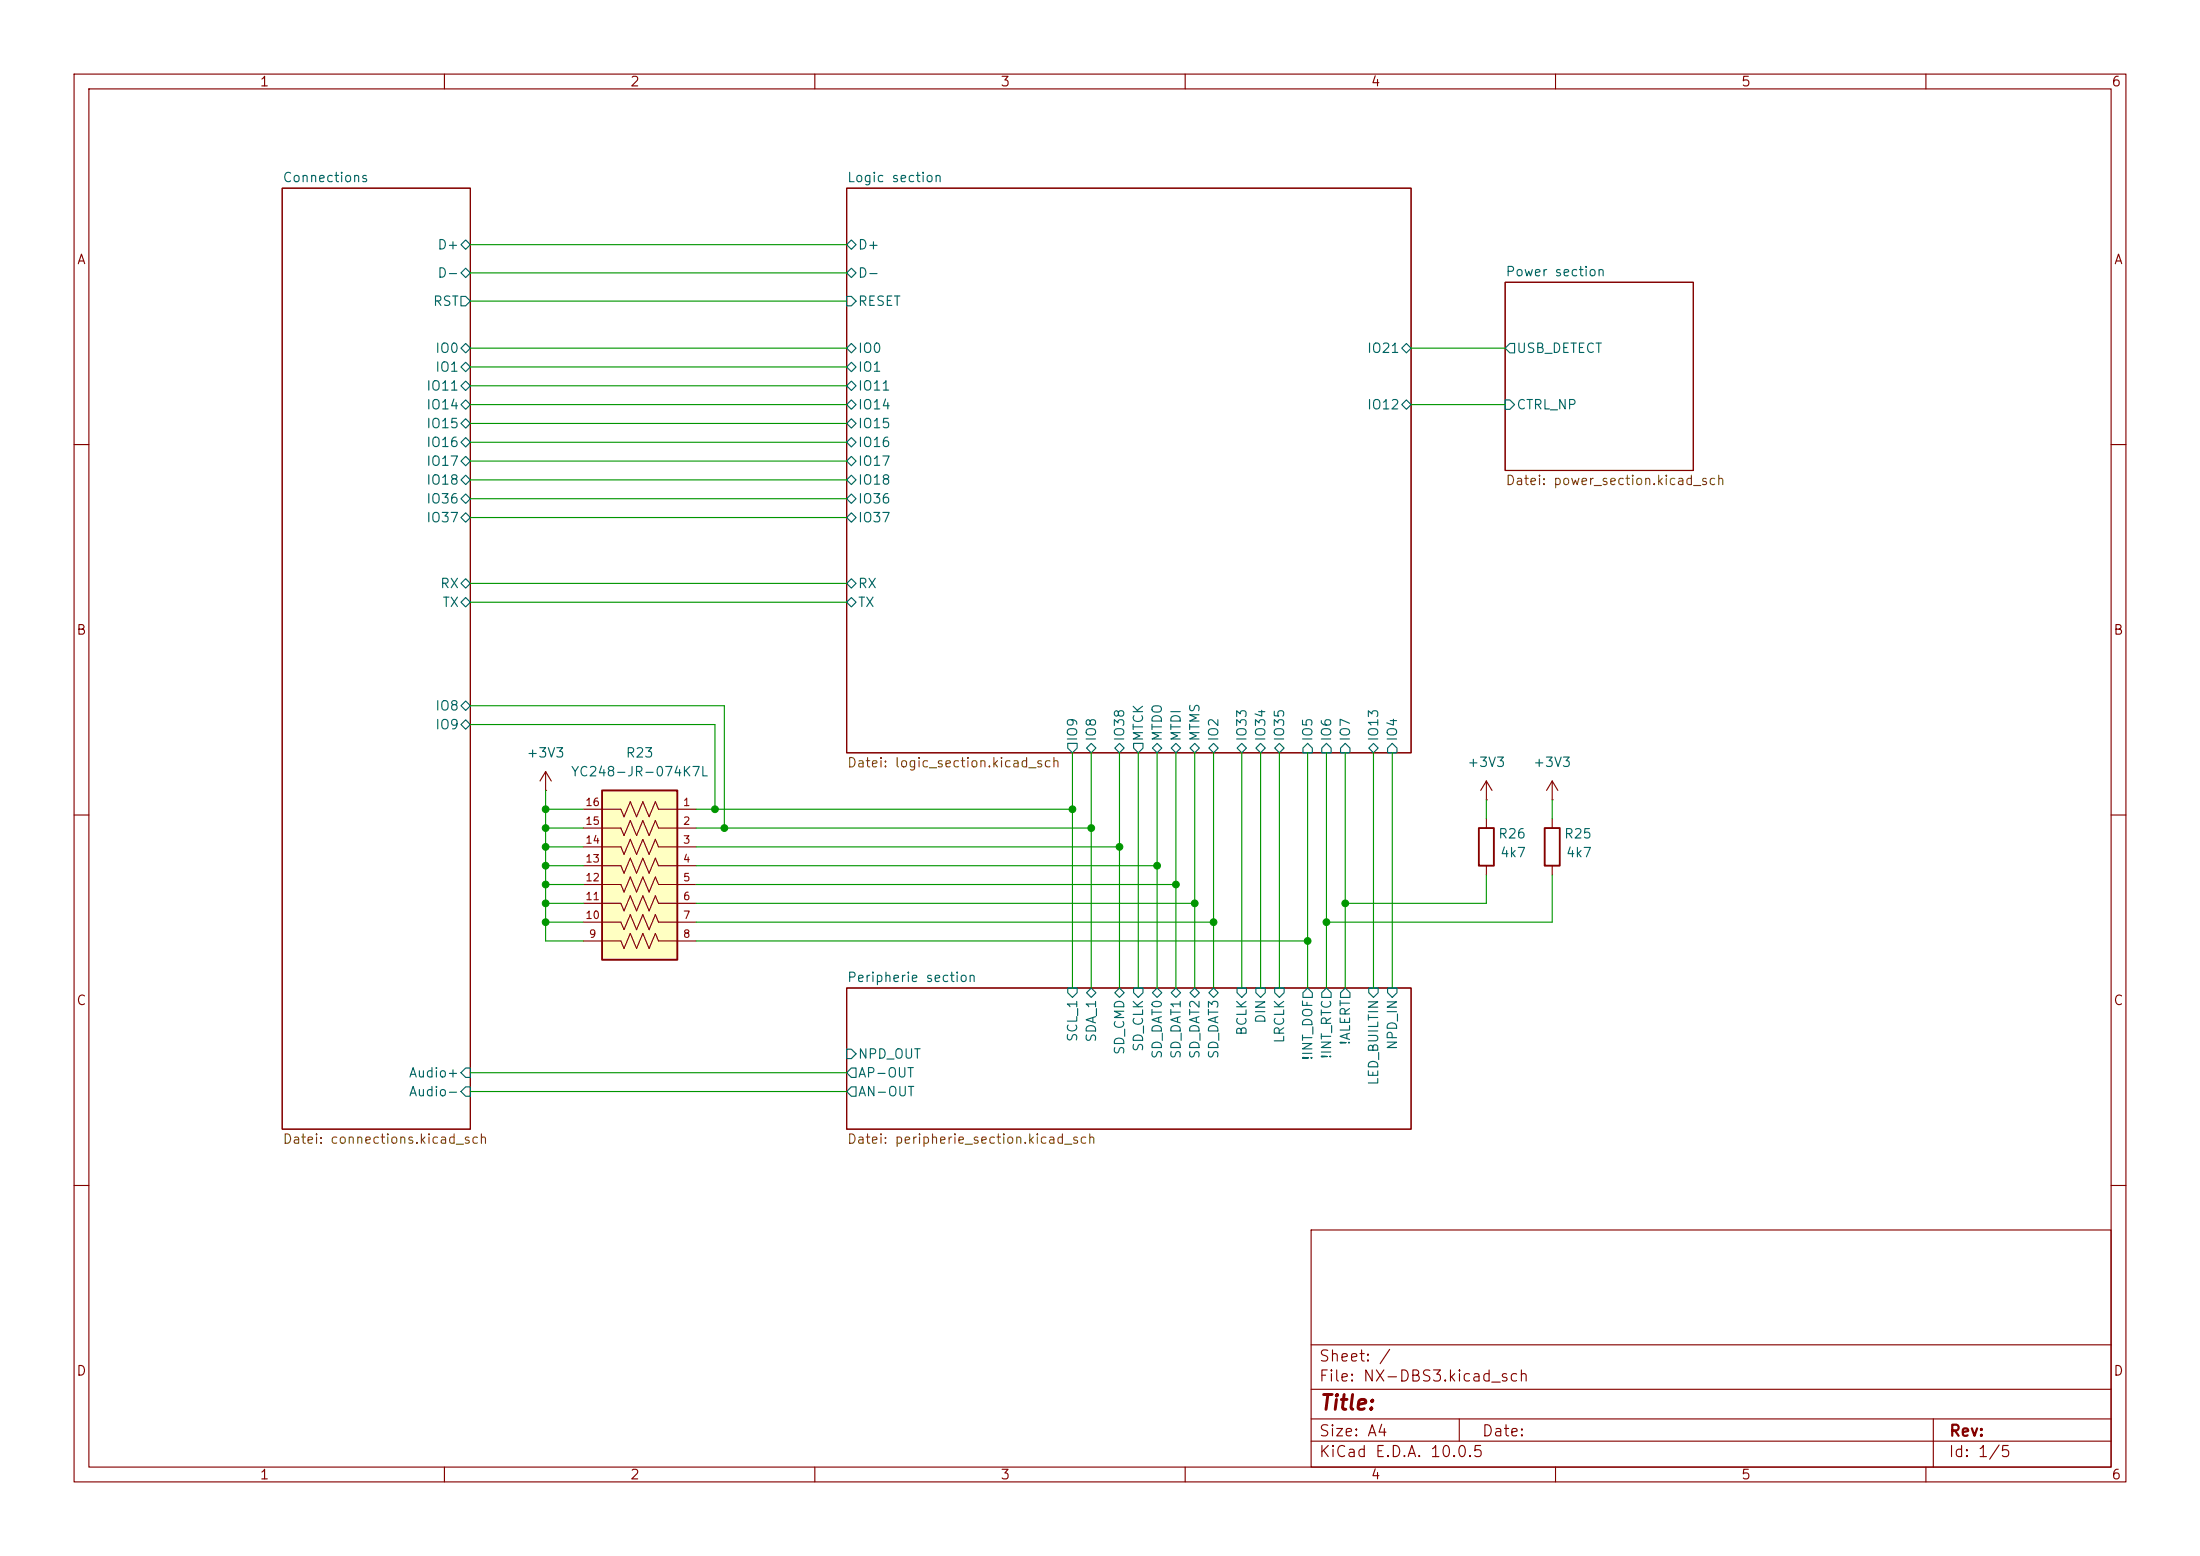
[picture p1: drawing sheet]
(kicad_sch
 (version 20260306)
 (generator "eeschema")
 (generator_version "10.0")
 (paper "A4")
 (lib_symbols
  (symbol "Device:R"
   (pin_numbers (hide yes))
   (pin_names
    (offset 0)) (exclude_from_sim no) (in_bom yes) (on_board yes)
   (in_pos_files yes)
   (duplicate_pin_numbers_are_jumpers no)
   (property "Reference" "R" (at 2.032 0 90) (show_name no) (do_not_autoplace no) (effects (font (size 1.27 1.27))))
   (property "Value" "R" (at 0 0 90) (show_name no) (do_not_autoplace no) (effects (font (size 1.27 1.27))))
   (property "Footprint" "" (at -1.778 0 90) (show_name no) (do_not_autoplace no) (hide yes) (effects (font (size 1.27 1.27))))
   (property "Datasheet" "" (at 0 0 0) (show_name no) (do_not_autoplace no) (hide yes) (effects (font (size 1.27 1.27))))
   (property "Description" "Resistor" (at 0 0 0) (show_name no) (do_not_autoplace no) (hide yes) (effects (font (size 1.27 1.27))))
   (symbol "R_0_1"
    (rectangle (start -1.016 -2.54) (end 1.016 2.54) (stroke (width 0.254) (type default)) (fill (type none))))
   (symbol "R_1_1"
    (pin passive line (at 0 3.81 270) (length 1.27) (name "" (effects (font (size 1.27 1.27)))) (number "1" (effects (font (size 1.27 1.27)))))
    (pin passive line (at 0 -3.81 90) (length 1.27) (name "" (effects (font (size 1.27 1.27)))) (number "2" (effects (font (size 1.27 1.27))))))
   (embedded_fonts no))
  (symbol "YC248-JR-074K7L:YC248-JR-074K7L"
   (pin_names
    (offset 1.016)) (exclude_from_sim no) (in_bom yes) (on_board yes)
   (in_pos_files yes)
   (duplicate_pin_numbers_are_jumpers no)
   (property "Reference" "R" (at -5.08 10.922 0) (show_name no) (do_not_autoplace no) (effects (font (size 1.27 1.27)) (justify left bottom)))
   (property "Value" "YC248-JR-074K7L" (at -5.08 -15.24 0) (show_name no) (do_not_autoplace no) (effects (font (size 1.27 1.27)) (justify left bottom)))
   (property "Footprint" "YC248-JR-074K7L:RESCAXS50P400X160X55-16N" (at 0 0 0) (show_name no) (do_not_autoplace no) (hide yes) (effects (font (size 1.27 1.27)) (justify bottom)))
   (property "Datasheet" "" (at 0 0 0) (show_name no) (do_not_autoplace no) (hide yes) (effects (font (size 1.27 1.27))))
   (property "Description" "4.7k Ohm ±5% 62.5mW Power Per Element Isolated 8 Resistor Network/Array ±200ppm/°C 1606, Convex, Long Side Terminals" (at 0 0 0) (show_name no) (do_not_autoplace no) (hide yes) (effects (font (size 1.27 1.27)) (justify bottom)))
   (property "MF" "Yageo" (at 0 0 0) (show_name no) (do_not_autoplace no) (hide yes) (effects (font (size 1.27 1.27)) (justify bottom)))
   (property "MAXIMUM_PACKAGE_HEIGHT" "0.55mm" (at 0 0 0) (show_name no) (do_not_autoplace no) (hide yes) (effects (font (size 1.27 1.27)) (justify bottom)))
   (property "CREATOR" "ASHISH" (at 0 0 0) (show_name no) (do_not_autoplace no) (hide yes) (effects (font (size 1.27 1.27)) (justify bottom)))
   (property "Price" "None" (at 0 0 0) (show_name no) (do_not_autoplace no) (hide yes) (effects (font (size 1.27 1.27)) (justify bottom)))
   (property "Package" "SMD-16 Yageo" (at 0 0 0) (show_name no) (do_not_autoplace no) (hide yes) (effects (font (size 1.27 1.27)) (justify bottom)))
   (property "Check_prices" "https://www.snapeda.com/parts/YC248-JR-074K7L/Yageo/view-part/?ref=eda" (at 0 0 0) (show_name no) (do_not_autoplace no) (hide yes) (effects (font (size 1.27 1.27)) (justify bottom)))
   (property "STANDARD" "IPC-7351B" (at 0 0 0) (show_name no) (do_not_autoplace no) (hide yes) (effects (font (size 1.27 1.27)) (justify bottom)))
   (property "PARTREV" "V1.0" (at 0 0 0) (show_name no) (do_not_autoplace no) (hide yes) (effects (font (size 1.27 1.27)) (justify bottom)))
   (property "VERIFIER" "" (at 0 0 0) (show_name no) (do_not_autoplace no) (hide yes) (effects (font (size 1.27 1.27)) (justify bottom)))
   (property "SnapEDA_Link" "https://www.snapeda.com/parts/YC248-JR-074K7L/Yageo/view-part/?ref=snap" (at 0 0 0) (show_name no) (do_not_autoplace no) (hide yes) (effects (font (size 1.27 1.27)) (justify bottom)))
   (property "MP" "YC248-JR-074K7L" (at 0 0 0) (show_name no) (do_not_autoplace no) (hide yes) (effects (font (size 1.27 1.27)) (justify bottom)))
   (property "Purchase-URL" "https://www.snapeda.com/api/url_track_click_mouser/?unipart_id=1382227&manufacturer=Yageo&part_name=YC248-JR-074K7L&search_term=yc248-jr-074k7l" (at 0 0 0) (show_name no) (do_not_autoplace no) (hide yes) (effects (font (size 1.27 1.27)) (justify bottom)))
   (property "Availability" "In Stock" (at 0 0 0) (show_name no) (do_not_autoplace no) (hide yes) (effects (font (size 1.27 1.27)) (justify bottom)))
   (property "MANUFACTURER" "Yageo" (at 0 0 0) (show_name no) (do_not_autoplace no) (hide yes) (effects (font (size 1.27 1.27)) (justify bottom)))
   (symbol "YC248-JR-074K7L_0_0"
    (polyline (pts (xy -5.08 7.62) (xy -2.54 7.62)) (stroke (width 0.1524) (type default)) (fill (type none)))
    (polyline (pts (xy -5.08 5.08) (xy -2.54 5.08)) (stroke (width 0.1524) (type default)) (fill (type none)))
    (polyline (pts (xy -5.08 2.54) (xy -2.54 2.54)) (stroke (width 0.1524) (type default)) (fill (type none)))
    (polyline (pts (xy -5.08 0) (xy -2.54 0)) (stroke (width 0.1524) (type default)) (fill (type none)))
    (polyline (pts (xy -5.08 -2.54) (xy -2.54 -2.54)) (stroke (width 0.1524) (type default)) (fill (type none)))
    (polyline (pts (xy -5.08 -5.08) (xy -2.54 -5.08)) (stroke (width 0.1524) (type default)) (fill (type none)))
    (polyline (pts (xy -5.08 -7.62) (xy -2.54 -7.62)) (stroke (width 0.1524) (type default)) (fill (type none)))
    (polyline (pts (xy -5.08 -10.16) (xy -2.54 -10.16)) (stroke (width 0.1524) (type default)) (fill (type none)))
    (rectangle (start -5.08 -12.7) (end 5.08 10.16) (stroke (width 0.254) (type default)) (fill (type background)))
    (polyline (pts (xy -2.54 7.62) (xy -2.1167 8.636)) (stroke (width 0.152) (type default)) (fill (type none)))
    (polyline (pts (xy -2.54 5.08) (xy -2.1167 6.096)) (stroke (width 0.152) (type default)) (fill (type none)))
    (polyline (pts (xy -2.54 2.54) (xy -2.1167 3.556)) (stroke (width 0.152) (type default)) (fill (type none)))
    (polyline (pts (xy -2.54 0) (xy -2.1167 1.016)) (stroke (width 0.152) (type default)) (fill (type none)))
    (polyline (pts (xy -2.54 -2.54) (xy -2.1167 -1.524)) (stroke (width 0.152) (type default)) (fill (type none)))
    (polyline (pts (xy -2.54 -5.08) (xy -2.1167 -4.064)) (stroke (width 0.152) (type default)) (fill (type none)))
    (polyline (pts (xy -2.54 -7.62) (xy -2.1167 -6.604)) (stroke (width 0.152) (type default)) (fill (type none)))
    (polyline (pts (xy -2.54 -10.16) (xy -2.1167 -9.144)) (stroke (width 0.152) (type default)) (fill (type none)))
    (polyline (pts (xy -2.1167 8.636) (xy -1.27 6.604)) (stroke (width 0.152) (type default)) (fill (type none)))
    (polyline (pts (xy -2.1167 6.096) (xy -1.27 4.064)) (stroke (width 0.152) (type default)) (fill (type none)))
    (polyline (pts (xy -2.1167 3.556) (xy -1.27 1.524)) (stroke (width 0.152) (type default)) (fill (type none)))
    (polyline (pts (xy -2.1167 1.016) (xy -1.27 -1.016)) (stroke (width 0.152) (type default)) (fill (type none)))
    (polyline (pts (xy -2.1167 -1.524) (xy -1.27 -3.556)) (stroke (width 0.152) (type default)) (fill (type none)))
    (polyline (pts (xy -2.1167 -4.064) (xy -1.27 -6.096)) (stroke (width 0.152) (type default)) (fill (type none)))
    (polyline (pts (xy -2.1167 -6.604) (xy -1.27 -8.636)) (stroke (width 0.152) (type default)) (fill (type none)))
    (polyline (pts (xy -2.1167 -9.144) (xy -1.27 -11.176)) (stroke (width 0.152) (type default)) (fill (type none)))
    (polyline (pts (xy -1.27 6.604) (xy -0.4233 8.636)) (stroke (width 0.152) (type default)) (fill (type none)))
    (polyline (pts (xy -1.27 4.064) (xy -0.4233 6.096)) (stroke (width 0.152) (type default)) (fill (type none)))
    (polyline (pts (xy -1.27 1.524) (xy -0.4233 3.556)) (stroke (width 0.152) (type default)) (fill (type none)))
    (polyline (pts (xy -1.27 -1.016) (xy -0.4233 1.016)) (stroke (width 0.152) (type default)) (fill (type none)))
    (polyline (pts (xy -1.27 -3.556) (xy -0.4233 -1.524)) (stroke (width 0.152) (type default)) (fill (type none)))
    (polyline (pts (xy -1.27 -6.096) (xy -0.4233 -4.064)) (stroke (width 0.152) (type default)) (fill (type none)))
    (polyline (pts (xy -1.27 -8.636) (xy -0.4233 -6.604)) (stroke (width 0.152) (type default)) (fill (type none)))
    (polyline (pts (xy -1.27 -11.176) (xy -0.4233 -9.144)) (stroke (width 0.152) (type default)) (fill (type none)))
    (polyline (pts (xy -0.4233 8.636) (xy 0.4233 6.604)) (stroke (width 0.152) (type default)) (fill (type none)))
    (polyline (pts (xy -0.4233 6.096) (xy 0.4233 4.064)) (stroke (width 0.152) (type default)) (fill (type none)))
    (polyline (pts (xy -0.4233 3.556) (xy 0.4233 1.524)) (stroke (width 0.152) (type default)) (fill (type none)))
    (polyline (pts (xy -0.4233 1.016) (xy 0.4233 -1.016)) (stroke (width 0.152) (type default)) (fill (type none)))
    (polyline (pts (xy -0.4233 -1.524) (xy 0.4233 -3.556)) (stroke (width 0.152) (type default)) (fill (type none)))
    (polyline (pts (xy -0.4233 -4.064) (xy 0.4233 -6.096)) (stroke (width 0.152) (type default)) (fill (type none)))
    (polyline (pts (xy -0.4233 -6.604) (xy 0.4233 -8.636)) (stroke (width 0.152) (type default)) (fill (type none)))
    (polyline (pts (xy -0.4233 -9.144) (xy 0.4233 -11.176)) (stroke (width 0.152) (type default)) (fill (type none)))
    (polyline (pts (xy 0.4233 6.604) (xy 1.27 8.636)) (stroke (width 0.152) (type default)) (fill (type none)))
    (polyline (pts (xy 0.4233 4.064) (xy 1.27 6.096)) (stroke (width 0.152) (type default)) (fill (type none)))
    (polyline (pts (xy 0.4233 1.524) (xy 1.27 3.556)) (stroke (width 0.152) (type default)) (fill (type none)))
    (polyline (pts (xy 0.4233 -1.016) (xy 1.27 1.016)) (stroke (width 0.152) (type default)) (fill (type none)))
    (polyline (pts (xy 0.4233 -3.556) (xy 1.27 -1.524)) (stroke (width 0.152) (type default)) (fill (type none)))
    (polyline (pts (xy 0.4233 -6.096) (xy 1.27 -4.064)) (stroke (width 0.152) (type default)) (fill (type none)))
    (polyline (pts (xy 0.4233 -8.636) (xy 1.27 -6.604)) (stroke (width 0.152) (type default)) (fill (type none)))
    (polyline (pts (xy 0.4233 -11.176) (xy 1.27 -9.144)) (stroke (width 0.152) (type default)) (fill (type none)))
    (polyline (pts (xy 1.27 8.636) (xy 2.1167 6.604)) (stroke (width 0.152) (type default)) (fill (type none)))
    (polyline (pts (xy 1.27 6.096) (xy 2.1167 4.064)) (stroke (width 0.152) (type default)) (fill (type none)))
    (polyline (pts (xy 1.27 3.556) (xy 2.1167 1.524)) (stroke (width 0.152) (type default)) (fill (type none)))
    (polyline (pts (xy 1.27 1.016) (xy 2.1167 -1.016)) (stroke (width 0.152) (type default)) (fill (type none)))
    (polyline (pts (xy 1.27 -1.524) (xy 2.1167 -3.556)) (stroke (width 0.152) (type default)) (fill (type none)))
    (polyline (pts (xy 1.27 -4.064) (xy 2.1167 -6.096)) (stroke (width 0.152) (type default)) (fill (type none)))
    (polyline (pts (xy 1.27 -6.604) (xy 2.1167 -8.636)) (stroke (width 0.152) (type default)) (fill (type none)))
    (polyline (pts (xy 1.27 -9.144) (xy 2.1167 -11.176)) (stroke (width 0.152) (type default)) (fill (type none)))
    (polyline (pts (xy 2.54 7.62) (xy 2.1167 6.604)) (stroke (width 0.152) (type default)) (fill (type none)))
    (polyline (pts (xy 2.54 7.62) (xy 5.08 7.62)) (stroke (width 0.1524) (type default)) (fill (type none)))
    (polyline (pts (xy 2.54 5.08) (xy 2.1167 4.064)) (stroke (width 0.152) (type default)) (fill (type none)))
    (polyline (pts (xy 2.54 5.08) (xy 5.08 5.08)) (stroke (width 0.1524) (type default)) (fill (type none)))
    (polyline (pts (xy 2.54 2.54) (xy 2.1167 1.524)) (stroke (width 0.152) (type default)) (fill (type none)))
    (polyline (pts (xy 2.54 2.54) (xy 5.08 2.54)) (stroke (width 0.1524) (type default)) (fill (type none)))
    (polyline (pts (xy 2.54 0) (xy 2.1167 -1.016)) (stroke (width 0.152) (type default)) (fill (type none)))
    (polyline (pts (xy 2.54 0) (xy 5.08 0)) (stroke (width 0.1524) (type default)) (fill (type none)))
    (polyline (pts (xy 2.54 -2.54) (xy 2.1167 -3.556)) (stroke (width 0.152) (type default)) (fill (type none)))
    (polyline (pts (xy 2.54 -2.54) (xy 5.08 -2.54)) (stroke (width 0.1524) (type default)) (fill (type none)))
    (polyline (pts (xy 2.54 -5.08) (xy 2.1167 -6.096)) (stroke (width 0.152) (type default)) (fill (type none)))
    (polyline (pts (xy 2.54 -5.08) (xy 5.08 -5.08)) (stroke (width 0.1524) (type default)) (fill (type none)))
    (polyline (pts (xy 2.54 -7.62) (xy 2.1167 -8.636)) (stroke (width 0.152) (type default)) (fill (type none)))
    (polyline (pts (xy 2.54 -7.62) (xy 5.08 -7.62)) (stroke (width 0.1524) (type default)) (fill (type none)))
    (polyline (pts (xy 2.54 -10.16) (xy 2.1167 -11.176)) (stroke (width 0.152) (type default)) (fill (type none)))
    (polyline (pts (xy 2.54 -10.16) (xy 5.08 -10.16)) (stroke (width 0.1524) (type default)) (fill (type none)))
    (pin passive line (at -7.62 7.62 0) (length 2.54) (name "" (effects (font (size 1.016 1.016)))) (number "1" (effects (font (size 1.016 1.016)))))
    (pin passive line (at -7.62 5.08 0) (length 2.54) (name "" (effects (font (size 1.016 1.016)))) (number "2" (effects (font (size 1.016 1.016)))))
    (pin passive line (at -7.62 2.54 0) (length 2.54) (name "" (effects (font (size 1.016 1.016)))) (number "3" (effects (font (size 1.016 1.016)))))
    (pin passive line (at -7.62 0 0) (length 2.54) (name "" (effects (font (size 1.016 1.016)))) (number "4" (effects (font (size 1.016 1.016)))))
    (pin passive line (at -7.62 -2.54 0) (length 2.54) (name "" (effects (font (size 1.016 1.016)))) (number "5" (effects (font (size 1.016 1.016)))))
    (pin passive line (at -7.62 -5.08 0) (length 2.54) (name "" (effects (font (size 1.016 1.016)))) (number "6" (effects (font (size 1.016 1.016)))))
    (pin passive line (at -7.62 -7.62 0) (length 2.54) (name "" (effects (font (size 1.016 1.016)))) (number "7" (effects (font (size 1.016 1.016)))))
    (pin passive line (at -7.62 -10.16 0) (length 2.54) (name "" (effects (font (size 1.016 1.016)))) (number "8" (effects (font (size 1.016 1.016)))))
    (pin passive line (at 7.62 -10.16 180) (length 2.54) (name "" (effects (font (size 1.016 1.016)))) (number "9" (effects (font (size 1.016 1.016)))))
    (pin passive line (at 7.62 -7.62 180) (length 2.54) (name "" (effects (font (size 1.016 1.016)))) (number "10" (effects (font (size 1.016 1.016)))))
    (pin passive line (at 7.62 -5.08 180) (length 2.54) (name "" (effects (font (size 1.016 1.016)))) (number "11" (effects (font (size 1.016 1.016)))))
    (pin passive line (at 7.62 -2.54 180) (length 2.54) (name "" (effects (font (size 1.016 1.016)))) (number "12" (effects (font (size 1.016 1.016)))))
    (pin passive line (at 7.62 0 180) (length 2.54) (name "" (effects (font (size 1.016 1.016)))) (number "13" (effects (font (size 1.016 1.016)))))
    (pin passive line (at 7.62 2.54 180) (length 2.54) (name "" (effects (font (size 1.016 1.016)))) (number "14" (effects (font (size 1.016 1.016)))))
    (pin passive line (at 7.62 5.08 180) (length 2.54) (name "" (effects (font (size 1.016 1.016)))) (number "15" (effects (font (size 1.016 1.016)))))
    (pin passive line (at 7.62 7.62 180) (length 2.54) (name "" (effects (font (size 1.016 1.016)))) (number "16" (effects (font (size 1.016 1.016))))))
   (embedded_fonts no))
  (symbol "power:+3V3"
   (power global)
   (pin_numbers (hide yes))
   (pin_names
    (offset 0) (hide yes)) (exclude_from_sim no) (in_bom yes) (on_board yes)
   (in_pos_files yes)
   (duplicate_pin_numbers_are_jumpers no)
   (property "Reference" "#PWR" (at 0 -3.81 0) (show_name no) (do_not_autoplace no) (hide yes) (effects (font (size 1.27 1.27))))
   (property "Value" "+3V3" (at 0 3.556 0) (show_name no) (do_not_autoplace no) (effects (font (size 1.27 1.27))))
   (property "Footprint" "" (at 0 0 0) (show_name no) (do_not_autoplace no) (hide yes) (effects (font (size 1.27 1.27))))
   (property "Datasheet" "" (at 0 0 0) (show_name no) (do_not_autoplace no) (hide yes) (effects (font (size 1.27 1.27))))
   (property "Description" "Power symbol creates a global label with name \"+3V3\"" (at 0 0 0) (show_name no) (do_not_autoplace no) (hide yes) (effects (font (size 1.27 1.27))))
   (symbol "+3V3_0_1"
    (polyline (pts (xy -0.762 1.27) (xy 0 2.54)) (stroke (width 0) (type default)) (fill (type none)))
    (polyline (pts (xy 0 2.54) (xy 0.762 1.27)) (stroke (width 0) (type default)) (fill (type none)))
    (polyline (pts (xy 0 0) (xy 0 2.54)) (stroke (width 0) (type default)) (fill (type none))))
   (symbol "+3V3_1_1"
    (pin power_in line (at 0 0 90) (length 0) (name "" (effects (font (size 1.27 1.27)))) (number "1" (effects (font (size 1.27 1.27))))))
   (embedded_fonts no)))
 (junction
  (at 176.53 127)
  (diameter 0)
  (color 0 0 0 0))
 (junction
  (at 144.78 109.22)
  (diameter 0)
  (color 0 0 0 0))
 (junction
  (at 73.66 114.3)
  (diameter 0)
  (color 0 0 0 0))
 (junction
  (at 163.83 124.46)
  (diameter 0)
  (color 0 0 0 0))
 (junction
  (at 97.79 111.76)
  (diameter 0)
  (color 0 0 0 0))
 (junction
  (at 147.32 111.76)
  (diameter 0)
  (color 0 0 0 0))
 (junction
  (at 73.66 109.22)
  (diameter 0)
  (color 0 0 0 0))
 (junction
  (at 156.21 116.84)
  (diameter 0)
  (color 0 0 0 0))
 (junction
  (at 158.75 119.38)
  (diameter 0)
  (color 0 0 0 0))
 (junction
  (at 73.66 116.84)
  (diameter 0)
  (color 0 0 0 0))
 (junction
  (at 73.66 119.38)
  (diameter 0)
  (color 0 0 0 0))
 (junction
  (at 161.29 121.92)
  (diameter 0)
  (color 0 0 0 0))
 (junction
  (at 73.66 121.92)
  (diameter 0)
  (color 0 0 0 0))
 (junction
  (at 179.07 124.46)
  (diameter 0)
  (color 0 0 0 0))
 (junction
  (at 96.52 109.22)
  (diameter 0)
  (color 0 0 0 0))
 (junction
  (at 151.13 114.3)
  (diameter 0)
  (color 0 0 0 0))
 (junction
  (at 181.61 121.92)
  (diameter 0)
  (color 0 0 0 0))
 (junction
  (at 73.66 124.46)
  (diameter 0)
  (color 0 0 0 0))
 (junction
  (at 73.66 111.76)
  (diameter 0)
  (color 0 0 0 0))
 (wire
  (pts (xy 187.96 101.6) (xy 187.96 133.35))
  (stroke (width 0) (type default)))
 (wire
  (pts (xy 63.5 40.64) (xy 114.3 40.64))
  (stroke (width 0) (type default)))
 (wire
  (pts (xy 73.66 127) (xy 78.74 127))
  (stroke (width 0) (type default)))
 (wire
  (pts (xy 147.32 101.6) (xy 147.32 111.76))
  (stroke (width 0) (type default)))
 (wire
  (pts (xy 93.98 114.3) (xy 151.13 114.3))
  (stroke (width 0) (type default)))
 (wire
  (pts (xy 73.66 111.76) (xy 73.66 114.3))
  (stroke (width 0) (type default)))
 (wire
  (pts (xy 179.07 124.46) (xy 179.07 133.35))
  (stroke (width 0) (type default)))
 (wire
  (pts (xy 93.98 127) (xy 176.53 127))
  (stroke (width 0) (type default)))
 (wire
  (pts (xy 63.5 52.07) (xy 114.3 52.07))
  (stroke (width 0) (type default)))
 (wire
  (pts (xy 200.66 118.11) (xy 200.66 121.92))
  (stroke (width 0) (type default)))
 (wire
  (pts (xy 167.64 101.6) (xy 167.64 133.35))
  (stroke (width 0) (type default)))
 (wire
  (pts (xy 97.79 95.25) (xy 97.79 111.76))
  (stroke (width 0) (type default)))
 (wire
  (pts (xy 63.5 64.77) (xy 114.3 64.77))
  (stroke (width 0) (type default)))
 (wire
  (pts (xy 93.98 109.22) (xy 96.52 109.22))
  (stroke (width 0) (type default)))
 (wire
  (pts (xy 63.5 147.32) (xy 114.3 147.32))
  (stroke (width 0) (type default)))
 (wire
  (pts (xy 73.66 106.68) (xy 73.66 109.22))
  (stroke (width 0) (type default)))
 (wire
  (pts (xy 63.5 62.23) (xy 114.3 62.23))
  (stroke (width 0) (type default)))
 (wire
  (pts (xy 73.66 124.46) (xy 78.74 124.46))
  (stroke (width 0) (type default)))
 (wire
  (pts (xy 163.83 101.6) (xy 163.83 124.46))
  (stroke (width 0) (type default)))
 (wire
  (pts (xy 158.75 101.6) (xy 158.75 119.38))
  (stroke (width 0) (type default)))
 (wire
  (pts (xy 73.66 114.3) (xy 73.66 116.84))
  (stroke (width 0) (type default)))
 (wire
  (pts (xy 73.66 124.46) (xy 73.66 127))
  (stroke (width 0) (type default)))
 (wire
  (pts (xy 156.21 116.84) (xy 156.21 133.35))
  (stroke (width 0) (type default)))
 (wire
  (pts (xy 73.66 119.38) (xy 73.66 121.92))
  (stroke (width 0) (type default)))
 (wire
  (pts (xy 73.66 109.22) (xy 78.74 109.22))
  (stroke (width 0) (type default)))
 (wire
  (pts (xy 161.29 121.92) (xy 161.29 133.35))
  (stroke (width 0) (type default)))
 (wire
  (pts (xy 93.98 111.76) (xy 97.79 111.76))
  (stroke (width 0) (type default)))
 (wire
  (pts (xy 63.5 33.02) (xy 114.3 33.02))
  (stroke (width 0) (type default)))
 (wire
  (pts (xy 73.66 116.84) (xy 73.66 119.38))
  (stroke (width 0) (type default)))
 (wire
  (pts (xy 73.66 116.84) (xy 78.74 116.84))
  (stroke (width 0) (type default)))
 (wire
  (pts (xy 176.53 127) (xy 176.53 133.35))
  (stroke (width 0) (type default)))
 (wire
  (pts (xy 63.5 97.79) (xy 96.52 97.79))
  (stroke (width 0) (type default)))
 (wire
  (pts (xy 78.74 111.76) (xy 73.66 111.76))
  (stroke (width 0) (type default)))
 (wire
  (pts (xy 63.5 81.28) (xy 114.3 81.28))
  (stroke (width 0) (type default)))
 (wire
  (pts (xy 73.66 121.92) (xy 78.74 121.92))
  (stroke (width 0) (type default)))
 (wire
  (pts (xy 151.13 101.6) (xy 151.13 114.3))
  (stroke (width 0) (type default)))
 (wire
  (pts (xy 63.5 57.15) (xy 114.3 57.15))
  (stroke (width 0) (type default)))
 (wire
  (pts (xy 181.61 121.92) (xy 181.61 133.35))
  (stroke (width 0) (type default)))
 (wire
  (pts (xy 179.07 101.6) (xy 179.07 124.46))
  (stroke (width 0) (type default)))
 (wire
  (pts (xy 176.53 101.6) (xy 176.53 127))
  (stroke (width 0) (type default)))
 (wire
  (pts (xy 96.52 97.79) (xy 96.52 109.22))
  (stroke (width 0) (type default)))
 (wire
  (pts (xy 63.5 59.69) (xy 114.3 59.69))
  (stroke (width 0) (type default)))
 (wire
  (pts (xy 161.29 101.6) (xy 161.29 121.92))
  (stroke (width 0) (type default)))
 (wire
  (pts (xy 63.5 95.25) (xy 97.79 95.25))
  (stroke (width 0) (type default)))
 (wire
  (pts (xy 172.72 101.6) (xy 172.72 133.35))
  (stroke (width 0) (type default)))
 (wire
  (pts (xy 78.74 119.38) (xy 73.66 119.38))
  (stroke (width 0) (type default)))
 (wire
  (pts (xy 190.5 46.99) (xy 203.2 46.99))
  (stroke (width 0) (type default)))
 (wire
  (pts (xy 200.66 107.95) (xy 200.66 110.49))
  (stroke (width 0) (type default)))
 (wire
  (pts (xy 147.32 111.76) (xy 147.32 133.35))
  (stroke (width 0) (type default)))
 (wire
  (pts (xy 200.66 121.92) (xy 181.61 121.92))
  (stroke (width 0) (type default)))
 (wire
  (pts (xy 190.5 54.61) (xy 203.2 54.61))
  (stroke (width 0) (type default)))
 (wire
  (pts (xy 73.66 111.76) (xy 73.66 109.22))
  (stroke (width 0) (type default)))
 (wire
  (pts (xy 63.5 144.78) (xy 114.3 144.78))
  (stroke (width 0) (type default)))
 (wire
  (pts (xy 144.78 101.6) (xy 144.78 109.22))
  (stroke (width 0) (type default)))
 (wire
  (pts (xy 73.66 121.92) (xy 73.66 124.46))
  (stroke (width 0) (type default)))
 (wire
  (pts (xy 181.61 101.6) (xy 181.61 121.92))
  (stroke (width 0) (type default)))
 (wire
  (pts (xy 153.67 101.6) (xy 153.67 133.35))
  (stroke (width 0) (type default)))
 (wire
  (pts (xy 93.98 116.84) (xy 156.21 116.84))
  (stroke (width 0) (type default)))
 (wire
  (pts (xy 179.07 124.46) (xy 209.55 124.46))
  (stroke (width 0) (type default)))
 (wire
  (pts (xy 158.75 119.38) (xy 158.75 133.35))
  (stroke (width 0) (type default)))
 (wire
  (pts (xy 63.5 36.83) (xy 114.3 36.83))
  (stroke (width 0) (type default)))
 (wire
  (pts (xy 63.5 49.53) (xy 114.3 49.53))
  (stroke (width 0) (type default)))
 (wire
  (pts (xy 63.5 69.85) (xy 114.3 69.85))
  (stroke (width 0) (type default)))
 (wire
  (pts (xy 93.98 124.46) (xy 163.83 124.46))
  (stroke (width 0) (type default)))
 (wire
  (pts (xy 151.13 114.3) (xy 151.13 133.35))
  (stroke (width 0) (type default)))
 (wire
  (pts (xy 73.66 114.3) (xy 78.74 114.3))
  (stroke (width 0) (type default)))
 (wire
  (pts (xy 63.5 46.99) (xy 114.3 46.99))
  (stroke (width 0) (type default)))
 (wire
  (pts (xy 63.5 67.31) (xy 114.3 67.31))
  (stroke (width 0) (type default)))
 (wire
  (pts (xy 93.98 119.38) (xy 158.75 119.38))
  (stroke (width 0) (type default)))
 (wire
  (pts (xy 63.5 78.74) (xy 114.3 78.74))
  (stroke (width 0) (type default)))
 (wire
  (pts (xy 97.79 111.76) (xy 147.32 111.76))
  (stroke (width 0) (type default)))
 (wire
  (pts (xy 63.5 54.61) (xy 114.3 54.61))
  (stroke (width 0) (type default)))
 (wire
  (pts (xy 185.42 101.6) (xy 185.42 133.35))
  (stroke (width 0) (type default)))
 (wire
  (pts (xy 96.52 109.22) (xy 144.78 109.22))
  (stroke (width 0) (type default)))
 (wire
  (pts (xy 144.78 109.22) (xy 144.78 133.35))
  (stroke (width 0) (type default)))
 (wire
  (pts (xy 209.55 107.95) (xy 209.55 110.49))
  (stroke (width 0) (type default)))
 (wire
  (pts (xy 170.18 101.6) (xy 170.18 133.35))
  (stroke (width 0) (type default)))
 (wire
  (pts (xy 163.83 124.46) (xy 163.83 133.35))
  (stroke (width 0) (type default)))
 (wire
  (pts (xy 93.98 121.92) (xy 161.29 121.92))
  (stroke (width 0) (type default)))
 (wire
  (pts (xy 156.21 101.6) (xy 156.21 116.84))
  (stroke (width 0) (type default)))
 (wire
  (pts (xy 209.55 118.11) (xy 209.55 124.46))
  (stroke (width 0) (type default)))
 (symbol
  (lib_id "YC248-JR-074K7L:YC248-JR-074K7L")
  (at 86.36 116.84 0)
  (mirror y)
  (unit 1)
  (body_style 1)
  (exclude_from_sim no)
  (in_bom yes)
  (on_board yes)
  (in_pos_files yes)
  (dnp no)
  (property "Reference" "R23" (at 86.36 101.6 0) (show_name no) (do_not_autoplace no) (effects (font (size 1.27 1.27))))
  (property "Value" "YC248-JR-074K7L" (at 86.36 104.14 0) (show_name no) (do_not_autoplace no) (effects (font (size 1.27 1.27))))
  (property "Footprint" "NX-DBS3_footprints:RESCAXS50P400X160X55-16N" (at 86.36 116.84 0) (hide yes) (show_name no) (do_not_autoplace no) (effects (font (size 1.27 1.27)) (justify bottom)))
  (property "Datasheet" "" (at 86.36 116.84 0) (hide yes) (show_name no) (do_not_autoplace no) (effects (font (size 1.27 1.27))))
  (property "Description" "4.7k Ohm ±5% 62.5mW Power Per Element Isolated 8 Resistor Network/Array ±200ppm/°C 1606, Convex, Long Side Terminals" (at 86.36 116.84 0) (hide yes) (show_name no) (do_not_autoplace no) (effects (font (size 1.27 1.27)) (justify bottom)))
  (property "MF" "Yageo" (at 86.36 116.84 0) (hide yes) (show_name no) (do_not_autoplace no) (effects (font (size 1.27 1.27)) (justify bottom)))
  (property "MAXIMUM_PACKAGE_HEIGHT" "0.55mm" (at 86.36 116.84 0) (hide yes) (show_name no) (do_not_autoplace no) (effects (font (size 1.27 1.27)) (justify bottom)))
  (property "CREATOR" "ASHISH" (at 86.36 116.84 0) (hide yes) (show_name no) (do_not_autoplace no) (effects (font (size 1.27 1.27)) (justify bottom)))
  (property "Price" "None" (at 86.36 116.84 0) (hide yes) (show_name no) (do_not_autoplace no) (effects (font (size 1.27 1.27)) (justify bottom)))
  (property "Package" "SMD-16 Yageo" (at 86.36 116.84 0) (hide yes) (show_name no) (do_not_autoplace no) (effects (font (size 1.27 1.27)) (justify bottom)))
  (property "Check_prices" "https://www.snapeda.com/parts/YC248-JR-074K7L/Yageo/view-part/?ref=eda" (at 86.36 116.84 0) (hide yes) (show_name no) (do_not_autoplace no) (effects (font (size 1.27 1.27)) (justify bottom)))
  (property "STANDARD" "IPC-7351B" (at 86.36 116.84 0) (hide yes) (show_name no) (do_not_autoplace no) (effects (font (size 1.27 1.27)) (justify bottom)))
  (property "PARTREV" "V1.0" (at 86.36 116.84 0) (hide yes) (show_name no) (do_not_autoplace no) (effects (font (size 1.27 1.27)) (justify bottom)))
  (property "VERIFIER" "" (at 86.36 116.84 0) (hide yes) (show_name no) (do_not_autoplace no) (effects (font (size 1.27 1.27)) (justify bottom)))
  (property "SnapEDA_Link" "https://www.snapeda.com/parts/YC248-JR-074K7L/Yageo/view-part/?ref=snap" (at 86.36 116.84 0) (hide yes) (show_name no) (do_not_autoplace no) (effects (font (size 1.27 1.27)) (justify bottom)))
  (property "MP" "YC248-JR-074K7L" (at 86.36 116.84 0) (hide yes) (show_name no) (do_not_autoplace no) (effects (font (size 1.27 1.27)) (justify bottom)))
  (property "Purchase-URL" "https://www.snapeda.com/api/url_track_click_mouser/?unipart_id=1382227&manufacturer=Yageo&part_name=YC248-JR-074K7L&search_term=yc248-jr-074k7l" (at 86.36 116.84 0) (hide yes) (show_name no) (do_not_autoplace no) (effects (font (size 1.27 1.27)) (justify bottom)))
  (property "Availability" "In Stock" (at 86.36 116.84 0) (hide yes) (show_name no) (do_not_autoplace no) (effects (font (size 1.27 1.27)) (justify bottom)))
  (property "MANUFACTURER" "Yageo" (at 86.36 116.84 0) (hide yes) (show_name no) (do_not_autoplace no) (effects (font (size 1.27 1.27)) (justify bottom)))
  (pin "14")
  (pin "3")
  (pin "13")
  (pin "1")
  (pin "10")
  (pin "15")
  (pin "16")
  (pin "9")
  (pin "5")
  (pin "2")
  (pin "12")
  (pin "6")
  (pin "7")
  (pin "11")
  (pin "8")
  (pin "4"))
 (symbol
  (lib_id "Device:R")
  (at 200.66 114.3 0)
  (mirror y)
  (unit 1)
  (body_style 1)
  (exclude_from_sim no)
  (in_bom yes)
  (on_board yes)
  (in_pos_files yes)
  (dnp no)
  (property "Reference" "R26" (at 202.184 112.522 0) (show_name no) (do_not_autoplace no) (effects (font (size 1.27 1.27)) (justify right)))
  (property "Value" "4k7" (at 202.438 115.062 0) (show_name no) (do_not_autoplace no) (effects (font (size 1.27 1.27)) (justify right)))
  (property "Footprint" "Resistor_SMD:R_0402_1005Metric" (at 202.438 114.3 90) (hide yes) (show_name no) (do_not_autoplace no) (effects (font (size 1.27 1.27))))
  (property "Datasheet" "" (at 200.66 114.3 0) (hide yes) (show_name no) (do_not_autoplace no) (effects (font (size 1.27 1.27))))
  (property "Description" "Resistor" (at 200.66 114.3 0) (hide yes) (show_name no) (do_not_autoplace no) (effects (font (size 1.27 1.27))))
  (pin "1")
  (pin "2"))
 (symbol
  (lib_id "Device:R")
  (at 209.55 114.3 0)
  (mirror y)
  (unit 1)
  (body_style 1)
  (exclude_from_sim no)
  (in_bom yes)
  (on_board yes)
  (in_pos_files yes)
  (dnp no)
  (property "Reference" "R25" (at 211.074 112.522 0) (show_name no) (do_not_autoplace no) (effects (font (size 1.27 1.27)) (justify right)))
  (property "Value" "4k7" (at 211.328 115.062 0) (show_name no) (do_not_autoplace no) (effects (font (size 1.27 1.27)) (justify right)))
  (property "Footprint" "Resistor_SMD:R_0402_1005Metric" (at 211.328 114.3 90) (hide yes) (show_name no) (do_not_autoplace no) (effects (font (size 1.27 1.27))))
  (property "Datasheet" "" (at 209.55 114.3 0) (hide yes) (show_name no) (do_not_autoplace no) (effects (font (size 1.27 1.27))))
  (property "Description" "Resistor" (at 209.55 114.3 0) (hide yes) (show_name no) (do_not_autoplace no) (effects (font (size 1.27 1.27))))
  (pin "1")
  (pin "2"))
 (symbol
  (lib_id "power:+3V3")
  (at 209.55 107.95 0)
  (unit 1)
  (body_style 1)
  (exclude_from_sim no)
  (in_bom yes)
  (on_board yes)
  (in_pos_files yes)
  (dnp no)
  (fields_autoplaced yes)
  (property "Reference" "#PWR0109" (at 209.55 111.76 0) (hide yes) (show_name no) (do_not_autoplace no) (effects (font (size 1.27 1.27))))
  (property "Value" "+3V3" (at 209.55 102.87 0) (show_name no) (do_not_autoplace no) (effects (font (size 1.27 1.27))))
  (property "Footprint" "" (at 209.55 107.95 0) (hide yes) (show_name no) (do_not_autoplace no) (effects (font (size 1.27 1.27))))
  (property "Datasheet" "" (at 209.55 107.95 0) (hide yes) (show_name no) (do_not_autoplace no) (effects (font (size 1.27 1.27))))
  (property "Description" "Power symbol creates a global label with name \"+3V3\"" (at 209.55 107.95 0) (hide yes) (show_name no) (do_not_autoplace no) (effects (font (size 1.27 1.27))))
  (pin "1"))
 (symbol
  (lib_id "power:+3V3")
  (at 200.66 107.95 0)
  (unit 1)
  (body_style 1)
  (exclude_from_sim no)
  (in_bom yes)
  (on_board yes)
  (in_pos_files yes)
  (dnp no)
  (fields_autoplaced yes)
  (property "Reference" "#PWR0110" (at 200.66 111.76 0) (hide yes) (show_name no) (do_not_autoplace no) (effects (font (size 1.27 1.27))))
  (property "Value" "+3V3" (at 200.66 102.87 0) (show_name no) (do_not_autoplace no) (effects (font (size 1.27 1.27))))
  (property "Footprint" "" (at 200.66 107.95 0) (hide yes) (show_name no) (do_not_autoplace no) (effects (font (size 1.27 1.27))))
  (property "Datasheet" "" (at 200.66 107.95 0) (hide yes) (show_name no) (do_not_autoplace no) (effects (font (size 1.27 1.27))))
  (property "Description" "Power symbol creates a global label with name \"+3V3\"" (at 200.66 107.95 0) (hide yes) (show_name no) (do_not_autoplace no) (effects (font (size 1.27 1.27))))
  (pin "1"))
 (symbol
  (lib_id "power:+3V3")
  (at 73.66 106.68 0)
  (unit 1)
  (body_style 1)
  (exclude_from_sim no)
  (in_bom yes)
  (on_board yes)
  (in_pos_files yes)
  (dnp no)
  (fields_autoplaced yes)
  (property "Reference" "#PWR0108" (at 73.66 110.49 0) (hide yes) (show_name no) (do_not_autoplace no) (effects (font (size 1.27 1.27))))
  (property "Value" "+3V3" (at 73.66 101.6 0) (show_name no) (do_not_autoplace no) (effects (font (size 1.27 1.27))))
  (property "Footprint" "" (at 73.66 106.68 0) (hide yes) (show_name no) (do_not_autoplace no) (effects (font (size 1.27 1.27))))
  (property "Datasheet" "" (at 73.66 106.68 0) (hide yes) (show_name no) (do_not_autoplace no) (effects (font (size 1.27 1.27))))
  (property "Description" "Power symbol creates a global label with name \"+3V3\"" (at 73.66 106.68 0) (hide yes) (show_name no) (do_not_autoplace no) (effects (font (size 1.27 1.27))))
  (pin "1"))
 (sheet
  (at 38.1 25.4)
  (size 25.4 127)
  (exclude_from_sim no)
  (in_bom yes)
  (on_board yes)
  (dnp no)
  (fields_autoplaced yes)
  (stroke (width 0.1524) (type solid))
  (fill (color 0 0 0 0))
  (property "Sheetname" "Connections" (at 38.1 24.6884 0) (show_name no) (do_not_autoplace no) (effects (font (size 1.27 1.27)) (justify left bottom)))
  (property "Sheetfile" "connections.kicad_sch" (at 38.1 152.9846 0) (show_name no) (do_not_autoplace no) (effects (font (size 1.27 1.27)) (justify left top)))
  (pin "Audio+" input (at 63.5 144.78 0) (effects (font (size 1.27 1.27)) (justify right)))
  (pin "Audio-" input (at 63.5 147.32 0) (effects (font (size 1.27 1.27)) (justify right)))
  (pin "D+" bidirectional (at 63.5 33.02 0) (effects (font (size 1.27 1.27)) (justify right)))
  (pin "D-" bidirectional (at 63.5 36.83 0) (effects (font (size 1.27 1.27)) (justify right)))
  (pin "IO0" bidirectional (at 63.5 46.99 0) (effects (font (size 1.27 1.27)) (justify right)))
  (pin "IO1" bidirectional (at 63.5 49.53 0) (effects (font (size 1.27 1.27)) (justify right)))
  (pin "IO8" bidirectional (at 63.5 95.25 0) (effects (font (size 1.27 1.27)) (justify right)))
  (pin "IO9" bidirectional (at 63.5 97.79 0) (effects (font (size 1.27 1.27)) (justify right)))
  (pin "IO11" bidirectional (at 63.5 52.07 0) (effects (font (size 1.27 1.27)) (justify right)))
  (pin "IO14" bidirectional (at 63.5 54.61 0) (effects (font (size 1.27 1.27)) (justify right)))
  (pin "IO15" bidirectional (at 63.5 57.15 0) (effects (font (size 1.27 1.27)) (justify right)))
  (pin "IO16" bidirectional (at 63.5 59.69 0) (effects (font (size 1.27 1.27)) (justify right)))
  (pin "IO17" bidirectional (at 63.5 62.23 0) (effects (font (size 1.27 1.27)) (justify right)))
  (pin "IO18" bidirectional (at 63.5 64.77 0) (effects (font (size 1.27 1.27)) (justify right)))
  (pin "IO36" bidirectional (at 63.5 67.31 0) (effects (font (size 1.27 1.27)) (justify right)))
  (pin "IO37" bidirectional (at 63.5 69.85 0) (effects (font (size 1.27 1.27)) (justify right)))
  (pin "RST" output (at 63.5 40.64 0) (effects (font (size 1.27 1.27)) (justify right)))
  (pin "RX" bidirectional (at 63.5 78.74 0) (effects (font (size 1.27 1.27)) (justify right)))
  (pin "TX" bidirectional (at 63.5 81.28 0) (effects (font (size 1.27 1.27)) (justify right))))
 (sheet
  (at 114.3 133.35)
  (size 76.2 19.05)
  (exclude_from_sim no)
  (in_bom yes)
  (on_board yes)
  (dnp no)
  (fields_autoplaced yes)
  (stroke (width 0.1524) (type solid))
  (fill (color 0 0 0 0))
  (property "Sheetname" "Peripherie section" (at 114.3 132.6384 0) (show_name no) (do_not_autoplace no) (effects (font (size 1.27 1.27)) (justify left bottom)))
  (property "Sheetfile" "peripherie_section.kicad_sch" (at 114.3 152.9846 0) (show_name no) (do_not_autoplace no) (effects (font (size 1.27 1.27)) (justify left top)))
  (pin "BCLK" input (at 167.64 133.35 90) (effects (font (size 1.27 1.27)) (justify right)))
  (pin "DIN" input (at 170.18 133.35 90) (effects (font (size 1.27 1.27)) (justify right)))
  (pin "LRCLK" input (at 172.72 133.35 90) (effects (font (size 1.27 1.27)) (justify right)))
  (pin "SD_CLK" input (at 153.67 133.35 90) (effects (font (size 1.27 1.27)) (justify right)))
  (pin "SD_CMD" bidirectional (at 151.13 133.35 90) (effects (font (size 1.27 1.27)) (justify right)))
  (pin "SD_DAT0" bidirectional (at 156.21 133.35 90) (effects (font (size 1.27 1.27)) (justify right)))
  (pin "SD_DAT1" bidirectional (at 158.75 133.35 90) (effects (font (size 1.27 1.27)) (justify right)))
  (pin "SD_DAT2" bidirectional (at 161.29 133.35 90) (effects (font (size 1.27 1.27)) (justify right)))
  (pin "SD_DAT3" bidirectional (at 163.83 133.35 90) (effects (font (size 1.27 1.27)) (justify right)))
  (pin "!ALERT" output (at 181.61 133.35 90) (effects (font (size 1.27 1.27)) (justify right)))
  (pin "!INT_DOF" output (at 176.53 133.35 90) (effects (font (size 1.27 1.27)) (justify right)))
  (pin "!INT_RTC" output (at 179.07 133.35 90) (effects (font (size 1.27 1.27)) (justify right)))
  (pin "AN-OUT" output (at 114.3 147.32 180) (effects (font (size 1.27 1.27)) (justify left)))
  (pin "AP-OUT" output (at 114.3 144.78 180) (effects (font (size 1.27 1.27)) (justify left)))
  (pin "SCL_1" input (at 144.78 133.35 90) (effects (font (size 1.27 1.27)) (justify right)))
  (pin "SDA_1" bidirectional (at 147.32 133.35 90) (effects (font (size 1.27 1.27)) (justify right)))
  (pin "LED_BUILTIN" input (at 185.42 133.35 90) (effects (font (size 1.27 1.27)) (justify right)))
  (pin "NPD_IN" input (at 187.96 133.35 90) (effects (font (size 1.27 1.27)) (justify right)))
  (pin "NPD_OUT" input (at 114.3 142.24 180) (effects (font (size 1.27 1.27)) (justify left))))
 (sheet
  (at 203.2 38.1)
  (size 25.4 25.4)
  (exclude_from_sim no)
  (in_bom yes)
  (on_board yes)
  (dnp no)
  (fields_autoplaced yes)
  (stroke (width 0.1524) (type solid))
  (fill (color 0 0 0 0))
  (property "Sheetname" "Power section" (at 203.2 37.3884 0) (show_name no) (do_not_autoplace no) (effects (font (size 1.27 1.27)) (justify left bottom)))
  (property "Sheetfile" "power_section.kicad_sch" (at 203.2 64.0846 0) (show_name no) (do_not_autoplace no) (effects (font (size 1.27 1.27)) (justify left top)))
  (pin "CTRL_NP" input (at 203.2 54.61 180) (effects (font (size 1.27 1.27)) (justify left)))
  (pin "USB_DETECT" output (at 203.2 46.99 180) (effects (font (size 1.27 1.27)) (justify left))))
 (sheet
  (at 114.3 25.4)
  (size 76.2 76.2)
  (exclude_from_sim no)
  (in_bom yes)
  (on_board yes)
  (dnp no)
  (fields_autoplaced yes)
  (stroke (width 0.1524) (type solid))
  (fill (color 0 0 0 0))
  (property "Sheetname" "Logic section" (at 114.3 24.6884 0) (show_name no) (do_not_autoplace no) (effects (font (size 1.27 1.27)) (justify left bottom)))
  (property "Sheetfile" "logic_section.kicad_sch" (at 114.3 102.1846 0) (show_name no) (do_not_autoplace no) (effects (font (size 1.27 1.27)) (justify left top)))
  (pin "D+" bidirectional (at 114.3 33.02 180) (effects (font (size 1.27 1.27)) (justify left)))
  (pin "D-" bidirectional (at 114.3 36.83 180) (effects (font (size 1.27 1.27)) (justify left)))
  (pin "IO1" bidirectional (at 114.3 49.53 180) (effects (font (size 1.27 1.27)) (justify left)))
  (pin "IO11" bidirectional (at 114.3 52.07 180) (effects (font (size 1.27 1.27)) (justify left)))
  (pin "IO12" bidirectional (at 190.5 54.61 0) (effects (font (size 1.27 1.27)) (justify right)))
  (pin "IO13" bidirectional (at 185.42 101.6 270) (effects (font (size 1.27 1.27)) (justify left)))
  (pin "IO14" bidirectional (at 114.3 54.61 180) (effects (font (size 1.27 1.27)) (justify left)))
  (pin "IO15" bidirectional (at 114.3 57.15 180) (effects (font (size 1.27 1.27)) (justify left)))
  (pin "IO16" bidirectional (at 114.3 59.69 180) (effects (font (size 1.27 1.27)) (justify left)))
  (pin "IO17" bidirectional (at 114.3 62.23 180) (effects (font (size 1.27 1.27)) (justify left)))
  (pin "IO18" bidirectional (at 114.3 64.77 180) (effects (font (size 1.27 1.27)) (justify left)))
  (pin "IO2" bidirectional (at 163.83 101.6 270) (effects (font (size 1.27 1.27)) (justify left)))
  (pin "IO21" bidirectional (at 190.5 46.99 0) (effects (font (size 1.27 1.27)) (justify right)))
  (pin "IO33" bidirectional (at 167.64 101.6 270) (effects (font (size 1.27 1.27)) (justify left)))
  (pin "IO34" bidirectional (at 170.18 101.6 270) (effects (font (size 1.27 1.27)) (justify left)))
  (pin "IO35" bidirectional (at 172.72 101.6 270) (effects (font (size 1.27 1.27)) (justify left)))
  (pin "IO36" bidirectional (at 114.3 67.31 180) (effects (font (size 1.27 1.27)) (justify left)))
  (pin "IO37" bidirectional (at 114.3 69.85 180) (effects (font (size 1.27 1.27)) (justify left)))
  (pin "IO38" bidirectional (at 151.13 101.6 270) (effects (font (size 1.27 1.27)) (justify left)))
  (pin "IO4" input (at 187.96 101.6 270) (effects (font (size 1.27 1.27)) (justify left)))
  (pin "IO5" input (at 176.53 101.6 270) (effects (font (size 1.27 1.27)) (justify left)))
  (pin "IO6" input (at 179.07 101.6 270) (effects (font (size 1.27 1.27)) (justify left)))
  (pin "IO7" input (at 181.61 101.6 270) (effects (font (size 1.27 1.27)) (justify left)))
  (pin "IO8" bidirectional (at 147.32 101.6 270) (effects (font (size 1.27 1.27)) (justify left)))
  (pin "IO9" output (at 144.78 101.6 270) (effects (font (size 1.27 1.27)) (justify left)))
  (pin "MTCK" output (at 153.67 101.6 270) (effects (font (size 1.27 1.27)) (justify left)))
  (pin "MTDI" bidirectional (at 158.75 101.6 270) (effects (font (size 1.27 1.27)) (justify left)))
  (pin "MTDO" bidirectional (at 156.21 101.6 270) (effects (font (size 1.27 1.27)) (justify left)))
  (pin "MTMS" bidirectional (at 161.29 101.6 270) (effects (font (size 1.27 1.27)) (justify left)))
  (pin "RX" bidirectional (at 114.3 78.74 180) (effects (font (size 1.27 1.27)) (justify left)))
  (pin "TX" bidirectional (at 114.3 81.28 180) (effects (font (size 1.27 1.27)) (justify left)))
  (pin "IO0" bidirectional (at 114.3 46.99 180) (effects (font (size 1.27 1.27)) (justify left)))
  (pin "RESET" input (at 114.3 40.64 180) (effects (font (size 1.27 1.27)) (justify left))))
 (sheet_instances
  (path ""
   (page "1")))
 (embedded_fonts no))
